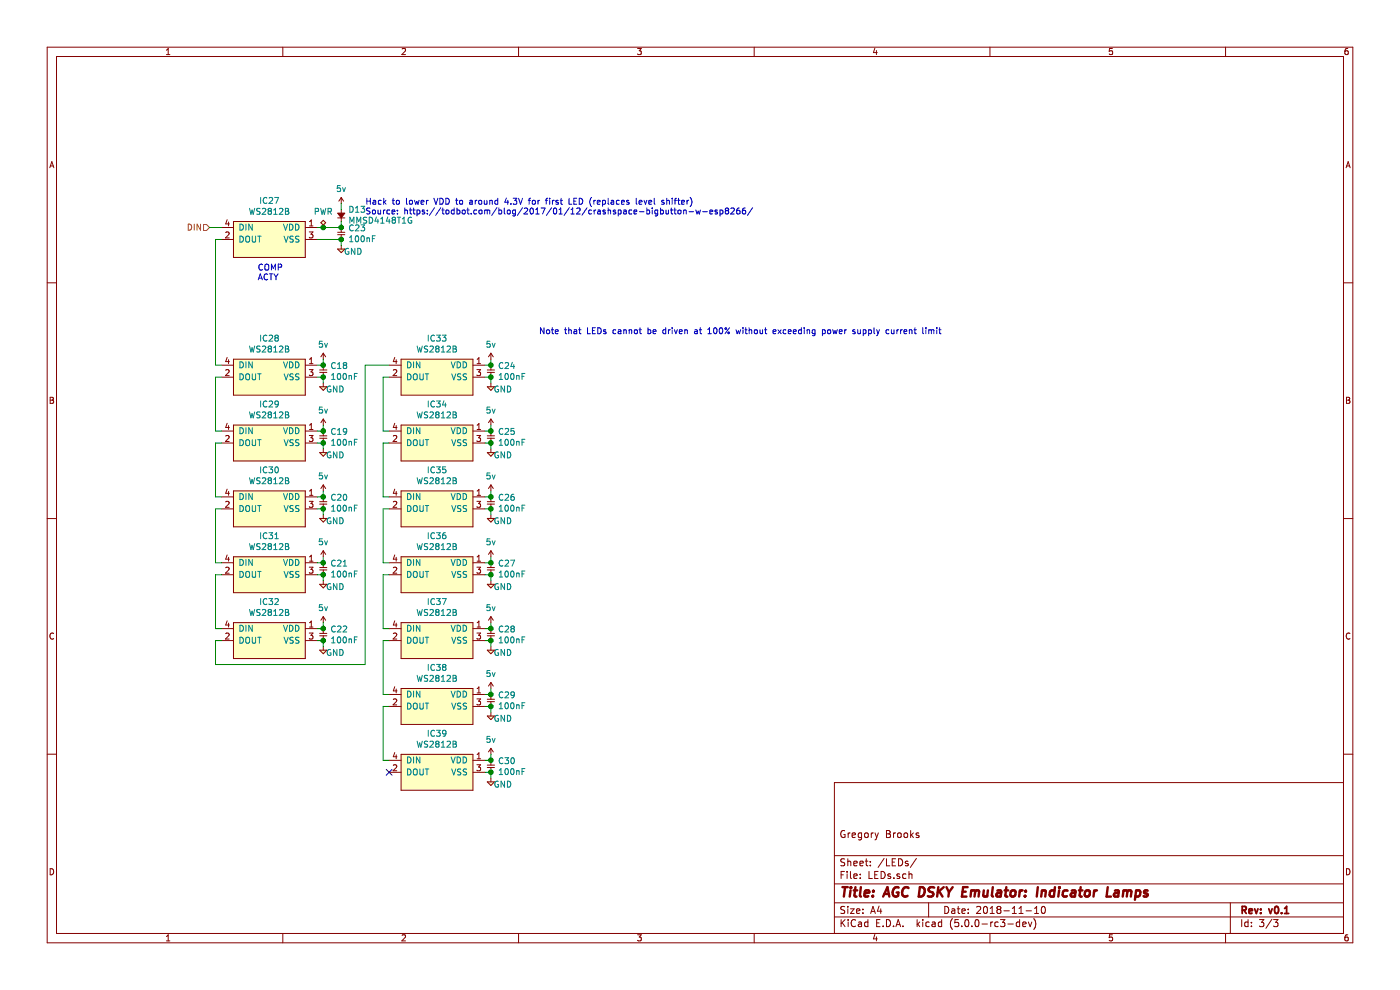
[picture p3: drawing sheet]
EESchema Schematic File Version 4
LIBS:agc-dsky-cache
EELAYER 26 0
EELAYER END
$Descr A4 11693 8268
encoding utf-8
Sheet 3 3
Title "AGC DSKY Emulator: Indicator Lamps"
Date "2018-11-10"
Rev "v0.1"
Comp ""
Comment1 "Gregory Brooks"
Comment2 ""
Comment3 ""
Comment4 ""
$EndDescr
$Comp
L ws2812b:WS2812B IC?
U 1 1
P 2250 2000
AR Path="/5CAF38ED" Ref="IC?"  Part="1" 
AR Path="/5CAD9882/5CAF38ED" Ref="IC27"  Part="1" 
F 0 "IC27" H 2250 2325 50  0000 C CNN
F 1 "WS2812B" H 2250 2234 50  0000 C CNN
F 2 "agc-dsky:WS2812B" H 1950 1700 50  0001 L CNN
F 3 "https://www.kitronik.co.uk/pdf/WS2812B-LED-datasheet.pdf" H 1950 1600 50  0001 L CNN
F 4 "https://www.aliexpress.com/item/10-1000pcs-WS2812B-4pins-5050-SMD-Black-White-version-WS2812-Individually-Addressable-Digital-RGB-LED-Chip/32810203444.html?spm=2114.search0604.3.54.65db7218Hnfvt0&ws_ab_test=searchweb0_0,searchweb201602_2_10065_10068_10130_10547_319_317_10548_10696_10192_5728811_10190_453_10084_454_10083_10618_10307_10820_10301_10821_10303_537_536_5733215_5733315_328_10059_10884_5731015_5733115_10887_100031_5733415_321_322_10103_5733515_5733615,searchweb201603_55,ppcSwitch_0&algo_expid=fa88f8e5-9015-4ff5-99be-874e1b964a2c-8&algo_pvid=fa88f8e5-9015-4ff5-99be-874e1b964a2c" H 1950 1500 50  0001 L CNN "Aliexpress"
	1    2250 2000
	1    0    0    -1  
$EndComp
$Comp
L agg-kicad:5v #PWR?
U 1 1
P 2700 3000
AR Path="/5CAF38F4" Ref="#PWR?"  Part="1" 
AR Path="/5CAD9882/5CAF38F4" Ref="#PWR056"  Part="1" 
F 0 "#PWR056" H 2700 3110 50  0001 L CNN
F 1 "5v" H 2700 3124 50  0000 C CNN
F 2 "" H 2700 3000 50  0001 C CNN
F 3 "" H 2700 3000 50  0001 C CNN
	1    2700 3000
	1    0    0    -1  
$EndComp
$Comp
L ws2812b:WS2812B IC?
U 1 1
P 2250 3150
AR Path="/5CAF38FB" Ref="IC?"  Part="1" 
AR Path="/5CAD9882/5CAF38FB" Ref="IC28"  Part="1" 
F 0 "IC28" H 2250 3475 50  0000 C CNN
F 1 "WS2812B" H 2250 3384 50  0000 C CNN
F 2 "agc-dsky:WS2812B" H 1950 2850 50  0001 L CNN
F 3 "https://www.kitronik.co.uk/pdf/WS2812B-LED-datasheet.pdf" H 1950 2750 50  0001 L CNN
F 4 "https://www.aliexpress.com/item/10-1000pcs-WS2812B-4pins-5050-SMD-Black-White-version-WS2812-Individually-Addressable-Digital-RGB-LED-Chip/32810203444.html?spm=2114.search0604.3.54.65db7218Hnfvt0&ws_ab_test=searchweb0_0,searchweb201602_2_10065_10068_10130_10547_319_317_10548_10696_10192_5728811_10190_453_10084_454_10083_10618_10307_10820_10301_10821_10303_537_536_5733215_5733315_328_10059_10884_5731015_5733115_10887_100031_5733415_321_322_10103_5733515_5733615,searchweb201603_55,ppcSwitch_0&algo_expid=fa88f8e5-9015-4ff5-99be-874e1b964a2c-8&algo_pvid=fa88f8e5-9015-4ff5-99be-874e1b964a2c" H 1950 2650 50  0001 L CNN "Aliexpress"
	1    2250 3150
	1    0    0    -1  
$EndComp
$Comp
L agg-kicad:D D?
U 1 1
P 2850 1850
AR Path="/5CAF3903" Ref="D?"  Part="1" 
AR Path="/5CAD9882/5CAF3903" Ref="D13"  Part="1" 
F 0 "D13" V 2946 1792 50  0000 R CNN
F 1 "MMSD4148T1G" V 2855 1792 50  0000 R CNN
F 2 "agg:SOD-123" H 2850 1850 50  0001 C CNN
F 3 "http://www.farnell.com/datasheets/2140498.pdf" H 2850 1850 50  0001 C CNN
F 4 "9556079" H 2850 1850 50  0001 C CNN "Farnell"
	1    2850 1850
	0    -1   -1   0   
$EndComp
$Comp
L agg-kicad:5v #PWR?
U 1 1
P 2850 1700
AR Path="/5CAF390A" Ref="#PWR?"  Part="1" 
AR Path="/5CAD9882/5CAF390A" Ref="#PWR066"  Part="1" 
F 0 "#PWR066" H 2850 1810 50  0001 L CNN
F 1 "5v" H 2850 1824 50  0000 C CNN
F 2 "" H 2850 1700 50  0001 C CNN
F 3 "" H 2850 1700 50  0001 C CNN
	1    2850 1700
	1    0    0    -1  
$EndComp
Wire Wire Line
	2850 1900 2850 1850
Wire Wire Line
	2850 1700 2850 1750
$Comp
L agg-kicad:GND #PWR?
U 1 1
P 2850 2050
AR Path="/5CAF3913" Ref="#PWR?"  Part="1" 
AR Path="/5CAD9882/5CAF3913" Ref="#PWR067"  Part="1" 
F 0 "#PWR067" H 2720 2090 50  0001 L CNN
F 1 "GND" H 2950 2000 50  0000 C CNN
F 2 "" H 2850 2050 50  0001 C CNN
F 3 "" H 2850 2050 50  0001 C CNN
	1    2850 2050
	1    0    0    -1  
$EndComp
Wire Wire Line
	2850 2000 2850 2050
$Comp
L agg-kicad:GND #PWR?
U 1 1
P 2700 3200
AR Path="/5CAF391B" Ref="#PWR?"  Part="1" 
AR Path="/5CAD9882/5CAF391B" Ref="#PWR057"  Part="1" 
F 0 "#PWR057" H 2570 3240 50  0001 L CNN
F 1 "GND" H 2800 3150 50  0000 C CNN
F 2 "" H 2700 3200 50  0001 C CNN
F 3 "" H 2700 3200 50  0001 C CNN
	1    2700 3200
	1    0    0    -1  
$EndComp
Wire Wire Line
	2700 3150 2700 3200
Wire Wire Line
	2650 3150 2700 3150
Wire Wire Line
	2650 3050 2700 3050
Wire Wire Line
	2700 3050 2700 3000
Wire Wire Line
	1850 2000 1800 2000
Wire Wire Line
	1800 3050 1850 3050
Text Notes 3050 1800 0    50   ~ 0
Hack to lower VDD to around 4.3V for first LED (replaces level shifter)\nSource: https://todbot.com/blog/2017/01/12/crashspace-bigbutton-w-esp8266/
Text HLabel 1750 1900 0    50   Input ~ 0
DIN
Wire Wire Line
	1750 1900 1850 1900
$Comp
L agg-kicad:C C?
U 1 1
P 2850 1900
AR Path="/5CB0E050" Ref="C?"  Part="1" 
AR Path="/5CAD9882/5CB0E050" Ref="C23"  Part="1" 
F 0 "C23" V 2854 1958 50  0000 L CNN
F 1 "100nF" V 2945 1958 50  0000 L CNN
F 2 "agg:0402" H 2850 1900 50  0001 C CNN
F 3 "http://www.farnell.com/datasheets/2373808.pdf" H 2850 1900 50  0001 C CNN
F 4 "2810260" H 2850 1900 50  0001 C CNN "Farnell"
	1    2850 1900
	0    1    1    0   
$EndComp
$Comp
L agg-kicad:C C?
U 1 1
P 2700 3050
AR Path="/5CB0E14A" Ref="C?"  Part="1" 
AR Path="/5CAD9882/5CB0E14A" Ref="C18"  Part="1" 
F 0 "C18" V 2704 3108 50  0000 L CNN
F 1 "100nF" V 2795 3108 50  0000 L CNN
F 2 "agg:0402" H 2700 3050 50  0001 C CNN
F 3 "http://www.farnell.com/datasheets/2373808.pdf" H 2700 3050 50  0001 C CNN
F 4 "2810260" H 2700 3050 50  0001 C CNN "Farnell"
	1    2700 3050
	0    1    1    0   
$EndComp
$Comp
L agg-kicad:5v #PWR?
U 1 1
P 2700 3550
AR Path="/5CB0E2E8" Ref="#PWR?"  Part="1" 
AR Path="/5CAD9882/5CB0E2E8" Ref="#PWR058"  Part="1" 
F 0 "#PWR058" H 2700 3660 50  0001 L CNN
F 1 "5v" H 2700 3674 50  0000 C CNN
F 2 "" H 2700 3550 50  0001 C CNN
F 3 "" H 2700 3550 50  0001 C CNN
	1    2700 3550
	1    0    0    -1  
$EndComp
$Comp
L ws2812b:WS2812B IC?
U 1 1
P 2250 3700
AR Path="/5CB0E2EF" Ref="IC?"  Part="1" 
AR Path="/5CAD9882/5CB0E2EF" Ref="IC29"  Part="1" 
F 0 "IC29" H 2250 4025 50  0000 C CNN
F 1 "WS2812B" H 2250 3934 50  0000 C CNN
F 2 "agc-dsky:WS2812B" H 1950 3400 50  0001 L CNN
F 3 "https://www.kitronik.co.uk/pdf/WS2812B-LED-datasheet.pdf" H 1950 3300 50  0001 L CNN
F 4 "https://www.aliexpress.com/item/10-1000pcs-WS2812B-4pins-5050-SMD-Black-White-version-WS2812-Individually-Addressable-Digital-RGB-LED-Chip/32810203444.html?spm=2114.search0604.3.54.65db7218Hnfvt0&ws_ab_test=searchweb0_0,searchweb201602_2_10065_10068_10130_10547_319_317_10548_10696_10192_5728811_10190_453_10084_454_10083_10618_10307_10820_10301_10821_10303_537_536_5733215_5733315_328_10059_10884_5731015_5733115_10887_100031_5733415_321_322_10103_5733515_5733615,searchweb201603_55,ppcSwitch_0&algo_expid=fa88f8e5-9015-4ff5-99be-874e1b964a2c-8&algo_pvid=fa88f8e5-9015-4ff5-99be-874e1b964a2c" H 1950 3200 50  0001 L CNN "Aliexpress"
	1    2250 3700
	1    0    0    -1  
$EndComp
$Comp
L agg-kicad:GND #PWR?
U 1 1
P 2700 3750
AR Path="/5CB0E2F6" Ref="#PWR?"  Part="1" 
AR Path="/5CAD9882/5CB0E2F6" Ref="#PWR059"  Part="1" 
F 0 "#PWR059" H 2570 3790 50  0001 L CNN
F 1 "GND" H 2800 3700 50  0000 C CNN
F 2 "" H 2700 3750 50  0001 C CNN
F 3 "" H 2700 3750 50  0001 C CNN
	1    2700 3750
	1    0    0    -1  
$EndComp
Wire Wire Line
	2700 3700 2700 3750
Wire Wire Line
	2650 3700 2700 3700
Wire Wire Line
	2650 3600 2700 3600
Wire Wire Line
	2700 3600 2700 3550
$Comp
L agg-kicad:C C?
U 1 1
P 2700 3600
AR Path="/5CB0E301" Ref="C?"  Part="1" 
AR Path="/5CAD9882/5CB0E301" Ref="C19"  Part="1" 
F 0 "C19" V 2704 3658 50  0000 L CNN
F 1 "100nF" V 2795 3658 50  0000 L CNN
F 2 "agg:0402" H 2700 3600 50  0001 C CNN
F 3 "http://www.farnell.com/datasheets/2373808.pdf" H 2700 3600 50  0001 C CNN
F 4 "2810260" H 2700 3600 50  0001 C CNN "Farnell"
	1    2700 3600
	0    1    1    0   
$EndComp
Connection ~ 2700 3050
Connection ~ 2700 3150
Connection ~ 2700 3600
Connection ~ 2700 3700
Wire Wire Line
	1850 3150 1800 3150
Wire Wire Line
	1800 3600 1850 3600
$Comp
L agg-kicad:5v #PWR?
U 1 1
P 2700 4100
AR Path="/5CB0EAAE" Ref="#PWR?"  Part="1" 
AR Path="/5CAD9882/5CB0EAAE" Ref="#PWR060"  Part="1" 
F 0 "#PWR060" H 2700 4210 50  0001 L CNN
F 1 "5v" H 2700 4224 50  0000 C CNN
F 2 "" H 2700 4100 50  0001 C CNN
F 3 "" H 2700 4100 50  0001 C CNN
	1    2700 4100
	1    0    0    -1  
$EndComp
$Comp
L ws2812b:WS2812B IC?
U 1 1
P 2250 4250
AR Path="/5CB0EAB5" Ref="IC?"  Part="1" 
AR Path="/5CAD9882/5CB0EAB5" Ref="IC30"  Part="1" 
F 0 "IC30" H 2250 4575 50  0000 C CNN
F 1 "WS2812B" H 2250 4484 50  0000 C CNN
F 2 "agc-dsky:WS2812B" H 1950 3950 50  0001 L CNN
F 3 "https://www.kitronik.co.uk/pdf/WS2812B-LED-datasheet.pdf" H 1950 3850 50  0001 L CNN
F 4 "https://www.aliexpress.com/item/10-1000pcs-WS2812B-4pins-5050-SMD-Black-White-version-WS2812-Individually-Addressable-Digital-RGB-LED-Chip/32810203444.html?spm=2114.search0604.3.54.65db7218Hnfvt0&ws_ab_test=searchweb0_0,searchweb201602_2_10065_10068_10130_10547_319_317_10548_10696_10192_5728811_10190_453_10084_454_10083_10618_10307_10820_10301_10821_10303_537_536_5733215_5733315_328_10059_10884_5731015_5733115_10887_100031_5733415_321_322_10103_5733515_5733615,searchweb201603_55,ppcSwitch_0&algo_expid=fa88f8e5-9015-4ff5-99be-874e1b964a2c-8&algo_pvid=fa88f8e5-9015-4ff5-99be-874e1b964a2c" H 1950 3750 50  0001 L CNN "Aliexpress"
	1    2250 4250
	1    0    0    -1  
$EndComp
$Comp
L agg-kicad:GND #PWR?
U 1 1
P 2700 4300
AR Path="/5CB0EABC" Ref="#PWR?"  Part="1" 
AR Path="/5CAD9882/5CB0EABC" Ref="#PWR061"  Part="1" 
F 0 "#PWR061" H 2570 4340 50  0001 L CNN
F 1 "GND" H 2800 4250 50  0000 C CNN
F 2 "" H 2700 4300 50  0001 C CNN
F 3 "" H 2700 4300 50  0001 C CNN
	1    2700 4300
	1    0    0    -1  
$EndComp
Wire Wire Line
	2700 4250 2700 4300
Wire Wire Line
	2650 4250 2700 4250
Wire Wire Line
	2650 4150 2700 4150
Wire Wire Line
	2700 4150 2700 4100
$Comp
L agg-kicad:C C?
U 1 1
P 2700 4150
AR Path="/5CB0EAC7" Ref="C?"  Part="1" 
AR Path="/5CAD9882/5CB0EAC7" Ref="C20"  Part="1" 
F 0 "C20" V 2704 4208 50  0000 L CNN
F 1 "100nF" V 2795 4208 50  0000 L CNN
F 2 "agg:0402" H 2700 4150 50  0001 C CNN
F 3 "http://www.farnell.com/datasheets/2373808.pdf" H 2700 4150 50  0001 C CNN
F 4 "2810260" H 2700 4150 50  0001 C CNN "Farnell"
	1    2700 4150
	0    1    1    0   
$EndComp
Connection ~ 2700 4150
Connection ~ 2700 4250
Wire Wire Line
	1800 4150 1850 4150
$Comp
L agg-kicad:5v #PWR?
U 1 1
P 2700 4650
AR Path="/5CB0EE11" Ref="#PWR?"  Part="1" 
AR Path="/5CAD9882/5CB0EE11" Ref="#PWR062"  Part="1" 
F 0 "#PWR062" H 2700 4760 50  0001 L CNN
F 1 "5v" H 2700 4774 50  0000 C CNN
F 2 "" H 2700 4650 50  0001 C CNN
F 3 "" H 2700 4650 50  0001 C CNN
	1    2700 4650
	1    0    0    -1  
$EndComp
$Comp
L ws2812b:WS2812B IC?
U 1 1
P 2250 4800
AR Path="/5CB0EE18" Ref="IC?"  Part="1" 
AR Path="/5CAD9882/5CB0EE18" Ref="IC31"  Part="1" 
F 0 "IC31" H 2250 5125 50  0000 C CNN
F 1 "WS2812B" H 2250 5034 50  0000 C CNN
F 2 "agc-dsky:WS2812B" H 1950 4500 50  0001 L CNN
F 3 "https://www.kitronik.co.uk/pdf/WS2812B-LED-datasheet.pdf" H 1950 4400 50  0001 L CNN
F 4 "https://www.aliexpress.com/item/10-1000pcs-WS2812B-4pins-5050-SMD-Black-White-version-WS2812-Individually-Addressable-Digital-RGB-LED-Chip/32810203444.html?spm=2114.search0604.3.54.65db7218Hnfvt0&ws_ab_test=searchweb0_0,searchweb201602_2_10065_10068_10130_10547_319_317_10548_10696_10192_5728811_10190_453_10084_454_10083_10618_10307_10820_10301_10821_10303_537_536_5733215_5733315_328_10059_10884_5731015_5733115_10887_100031_5733415_321_322_10103_5733515_5733615,searchweb201603_55,ppcSwitch_0&algo_expid=fa88f8e5-9015-4ff5-99be-874e1b964a2c-8&algo_pvid=fa88f8e5-9015-4ff5-99be-874e1b964a2c" H 1950 4300 50  0001 L CNN "Aliexpress"
	1    2250 4800
	1    0    0    -1  
$EndComp
$Comp
L agg-kicad:GND #PWR?
U 1 1
P 2700 4850
AR Path="/5CB0EE1F" Ref="#PWR?"  Part="1" 
AR Path="/5CAD9882/5CB0EE1F" Ref="#PWR063"  Part="1" 
F 0 "#PWR063" H 2570 4890 50  0001 L CNN
F 1 "GND" H 2800 4800 50  0000 C CNN
F 2 "" H 2700 4850 50  0001 C CNN
F 3 "" H 2700 4850 50  0001 C CNN
	1    2700 4850
	1    0    0    -1  
$EndComp
Wire Wire Line
	2700 4800 2700 4850
Wire Wire Line
	2650 4800 2700 4800
Wire Wire Line
	2650 4700 2700 4700
Wire Wire Line
	2700 4700 2700 4650
$Comp
L agg-kicad:C C?
U 1 1
P 2700 4700
AR Path="/5CB0EE2A" Ref="C?"  Part="1" 
AR Path="/5CAD9882/5CB0EE2A" Ref="C21"  Part="1" 
F 0 "C21" V 2704 4758 50  0000 L CNN
F 1 "100nF" V 2795 4758 50  0000 L CNN
F 2 "agg:0402" H 2700 4700 50  0001 C CNN
F 3 "http://www.farnell.com/datasheets/2373808.pdf" H 2700 4700 50  0001 C CNN
F 4 "2810260" H 2700 4700 50  0001 C CNN "Farnell"
	1    2700 4700
	0    1    1    0   
$EndComp
Connection ~ 2700 4700
Connection ~ 2700 4800
Wire Wire Line
	1800 4700 1850 4700
$Comp
L agg-kicad:5v #PWR?
U 1 1
P 2700 5200
AR Path="/5CB0EE35" Ref="#PWR?"  Part="1" 
AR Path="/5CAD9882/5CB0EE35" Ref="#PWR064"  Part="1" 
F 0 "#PWR064" H 2700 5310 50  0001 L CNN
F 1 "5v" H 2700 5324 50  0000 C CNN
F 2 "" H 2700 5200 50  0001 C CNN
F 3 "" H 2700 5200 50  0001 C CNN
	1    2700 5200
	1    0    0    -1  
$EndComp
$Comp
L ws2812b:WS2812B IC?
U 1 1
P 2250 5350
AR Path="/5CB0EE3C" Ref="IC?"  Part="1" 
AR Path="/5CAD9882/5CB0EE3C" Ref="IC32"  Part="1" 
F 0 "IC32" H 2250 5675 50  0000 C CNN
F 1 "WS2812B" H 2250 5584 50  0000 C CNN
F 2 "agc-dsky:WS2812B" H 1950 5050 50  0001 L CNN
F 3 "https://www.kitronik.co.uk/pdf/WS2812B-LED-datasheet.pdf" H 1950 4950 50  0001 L CNN
F 4 "https://www.aliexpress.com/item/10-1000pcs-WS2812B-4pins-5050-SMD-Black-White-version-WS2812-Individually-Addressable-Digital-RGB-LED-Chip/32810203444.html?spm=2114.search0604.3.54.65db7218Hnfvt0&ws_ab_test=searchweb0_0,searchweb201602_2_10065_10068_10130_10547_319_317_10548_10696_10192_5728811_10190_453_10084_454_10083_10618_10307_10820_10301_10821_10303_537_536_5733215_5733315_328_10059_10884_5731015_5733115_10887_100031_5733415_321_322_10103_5733515_5733615,searchweb201603_55,ppcSwitch_0&algo_expid=fa88f8e5-9015-4ff5-99be-874e1b964a2c-8&algo_pvid=fa88f8e5-9015-4ff5-99be-874e1b964a2c" H 1950 4850 50  0001 L CNN "Aliexpress"
	1    2250 5350
	1    0    0    -1  
$EndComp
$Comp
L agg-kicad:GND #PWR?
U 1 1
P 2700 5400
AR Path="/5CB0EE43" Ref="#PWR?"  Part="1" 
AR Path="/5CAD9882/5CB0EE43" Ref="#PWR065"  Part="1" 
F 0 "#PWR065" H 2570 5440 50  0001 L CNN
F 1 "GND" H 2800 5350 50  0000 C CNN
F 2 "" H 2700 5400 50  0001 C CNN
F 3 "" H 2700 5400 50  0001 C CNN
	1    2700 5400
	1    0    0    -1  
$EndComp
Wire Wire Line
	2700 5350 2700 5400
Wire Wire Line
	2650 5350 2700 5350
Wire Wire Line
	2650 5250 2700 5250
Wire Wire Line
	2700 5250 2700 5200
$Comp
L agg-kicad:C C?
U 1 1
P 2700 5250
AR Path="/5CB0EE4E" Ref="C?"  Part="1" 
AR Path="/5CAD9882/5CB0EE4E" Ref="C22"  Part="1" 
F 0 "C22" V 2704 5308 50  0000 L CNN
F 1 "100nF" V 2795 5308 50  0000 L CNN
F 2 "agg:0402" H 2700 5250 50  0001 C CNN
F 3 "http://www.farnell.com/datasheets/2373808.pdf" H 2700 5250 50  0001 C CNN
F 4 "2810260" H 2700 5250 50  0001 C CNN "Farnell"
	1    2700 5250
	0    1    1    0   
$EndComp
Connection ~ 2700 5250
Connection ~ 2700 5350
Wire Wire Line
	1800 5250 1850 5250
$Comp
L ws2812b:WS2812B IC?
U 1 1
P 3650 3150
AR Path="/5CB0F53D" Ref="IC?"  Part="1" 
AR Path="/5CAD9882/5CB0F53D" Ref="IC33"  Part="1" 
F 0 "IC33" H 3650 3475 50  0000 C CNN
F 1 "WS2812B" H 3650 3384 50  0000 C CNN
F 2 "agc-dsky:WS2812B" H 3350 2850 50  0001 L CNN
F 3 "https://www.kitronik.co.uk/pdf/WS2812B-LED-datasheet.pdf" H 3350 2750 50  0001 L CNN
F 4 "https://www.aliexpress.com/item/10-1000pcs-WS2812B-4pins-5050-SMD-Black-White-version-WS2812-Individually-Addressable-Digital-RGB-LED-Chip/32810203444.html?spm=2114.search0604.3.54.65db7218Hnfvt0&ws_ab_test=searchweb0_0,searchweb201602_2_10065_10068_10130_10547_319_317_10548_10696_10192_5728811_10190_453_10084_454_10083_10618_10307_10820_10301_10821_10303_537_536_5733215_5733315_328_10059_10884_5731015_5733115_10887_100031_5733415_321_322_10103_5733515_5733615,searchweb201603_55,ppcSwitch_0&algo_expid=fa88f8e5-9015-4ff5-99be-874e1b964a2c-8&algo_pvid=fa88f8e5-9015-4ff5-99be-874e1b964a2c" H 3350 2650 50  0001 L CNN "Aliexpress"
	1    3650 3150
	1    0    0    -1  
$EndComp
$Comp
L agg-kicad:GND #PWR?
U 1 1
P 4100 3200
AR Path="/5CB0F544" Ref="#PWR?"  Part="1" 
AR Path="/5CAD9882/5CB0F544" Ref="#PWR069"  Part="1" 
F 0 "#PWR069" H 3970 3240 50  0001 L CNN
F 1 "GND" H 4200 3150 50  0000 C CNN
F 2 "" H 4100 3200 50  0001 C CNN
F 3 "" H 4100 3200 50  0001 C CNN
	1    4100 3200
	1    0    0    -1  
$EndComp
Wire Wire Line
	4100 3150 4100 3200
Wire Wire Line
	4050 3150 4100 3150
Wire Wire Line
	4050 3050 4100 3050
Wire Wire Line
	4100 3050 4100 3000
$Comp
L agg-kicad:C C?
U 1 1
P 4100 3050
AR Path="/5CB0F551" Ref="C?"  Part="1" 
AR Path="/5CAD9882/5CB0F551" Ref="C24"  Part="1" 
F 0 "C24" V 4104 3108 50  0000 L CNN
F 1 "100nF" V 4195 3108 50  0000 L CNN
F 2 "agg:0402" H 4100 3050 50  0001 C CNN
F 3 "http://www.farnell.com/datasheets/2373808.pdf" H 4100 3050 50  0001 C CNN
F 4 "2810260" H 4100 3050 50  0001 C CNN "Farnell"
	1    4100 3050
	0    1    1    0   
$EndComp
$Comp
L agg-kicad:5v #PWR?
U 1 1
P 4100 3550
AR Path="/5CB0F558" Ref="#PWR?"  Part="1" 
AR Path="/5CAD9882/5CB0F558" Ref="#PWR070"  Part="1" 
F 0 "#PWR070" H 4100 3660 50  0001 L CNN
F 1 "5v" H 4100 3674 50  0000 C CNN
F 2 "" H 4100 3550 50  0001 C CNN
F 3 "" H 4100 3550 50  0001 C CNN
	1    4100 3550
	1    0    0    -1  
$EndComp
$Comp
L ws2812b:WS2812B IC?
U 1 1
P 3650 3700
AR Path="/5CB0F55F" Ref="IC?"  Part="1" 
AR Path="/5CAD9882/5CB0F55F" Ref="IC34"  Part="1" 
F 0 "IC34" H 3650 4025 50  0000 C CNN
F 1 "WS2812B" H 3650 3934 50  0000 C CNN
F 2 "agc-dsky:WS2812B" H 3350 3400 50  0001 L CNN
F 3 "https://www.kitronik.co.uk/pdf/WS2812B-LED-datasheet.pdf" H 3350 3300 50  0001 L CNN
F 4 "https://www.aliexpress.com/item/10-1000pcs-WS2812B-4pins-5050-SMD-Black-White-version-WS2812-Individually-Addressable-Digital-RGB-LED-Chip/32810203444.html?spm=2114.search0604.3.54.65db7218Hnfvt0&ws_ab_test=searchweb0_0,searchweb201602_2_10065_10068_10130_10547_319_317_10548_10696_10192_5728811_10190_453_10084_454_10083_10618_10307_10820_10301_10821_10303_537_536_5733215_5733315_328_10059_10884_5731015_5733115_10887_100031_5733415_321_322_10103_5733515_5733615,searchweb201603_55,ppcSwitch_0&algo_expid=fa88f8e5-9015-4ff5-99be-874e1b964a2c-8&algo_pvid=fa88f8e5-9015-4ff5-99be-874e1b964a2c" H 3350 3200 50  0001 L CNN "Aliexpress"
	1    3650 3700
	1    0    0    -1  
$EndComp
$Comp
L agg-kicad:GND #PWR?
U 1 1
P 4100 3750
AR Path="/5CB0F566" Ref="#PWR?"  Part="1" 
AR Path="/5CAD9882/5CB0F566" Ref="#PWR071"  Part="1" 
F 0 "#PWR071" H 3970 3790 50  0001 L CNN
F 1 "GND" H 4200 3700 50  0000 C CNN
F 2 "" H 4100 3750 50  0001 C CNN
F 3 "" H 4100 3750 50  0001 C CNN
	1    4100 3750
	1    0    0    -1  
$EndComp
Wire Wire Line
	4100 3700 4100 3750
Wire Wire Line
	4050 3700 4100 3700
Wire Wire Line
	4050 3600 4100 3600
Wire Wire Line
	4100 3600 4100 3550
$Comp
L agg-kicad:C C?
U 1 1
P 4100 3600
AR Path="/5CB0F571" Ref="C?"  Part="1" 
AR Path="/5CAD9882/5CB0F571" Ref="C25"  Part="1" 
F 0 "C25" V 4104 3658 50  0000 L CNN
F 1 "100nF" V 4195 3658 50  0000 L CNN
F 2 "agg:0402" H 4100 3600 50  0001 C CNN
F 3 "http://www.farnell.com/datasheets/2373808.pdf" H 4100 3600 50  0001 C CNN
F 4 "2810260" H 4100 3600 50  0001 C CNN "Farnell"
	1    4100 3600
	0    1    1    0   
$EndComp
Connection ~ 4100 3050
Connection ~ 4100 3150
Connection ~ 4100 3600
Connection ~ 4100 3700
Wire Wire Line
	3250 3150 3200 3150
Wire Wire Line
	3200 3150 3200 3600
Wire Wire Line
	3200 3600 3250 3600
$Comp
L agg-kicad:5v #PWR?
U 1 1
P 4100 4100
AR Path="/5CB0F57F" Ref="#PWR?"  Part="1" 
AR Path="/5CAD9882/5CB0F57F" Ref="#PWR072"  Part="1" 
F 0 "#PWR072" H 4100 4210 50  0001 L CNN
F 1 "5v" H 4100 4224 50  0000 C CNN
F 2 "" H 4100 4100 50  0001 C CNN
F 3 "" H 4100 4100 50  0001 C CNN
	1    4100 4100
	1    0    0    -1  
$EndComp
$Comp
L ws2812b:WS2812B IC?
U 1 1
P 3650 4250
AR Path="/5CB0F586" Ref="IC?"  Part="1" 
AR Path="/5CAD9882/5CB0F586" Ref="IC35"  Part="1" 
F 0 "IC35" H 3650 4575 50  0000 C CNN
F 1 "WS2812B" H 3650 4484 50  0000 C CNN
F 2 "agc-dsky:WS2812B" H 3350 3950 50  0001 L CNN
F 3 "https://www.kitronik.co.uk/pdf/WS2812B-LED-datasheet.pdf" H 3350 3850 50  0001 L CNN
F 4 "https://www.aliexpress.com/item/10-1000pcs-WS2812B-4pins-5050-SMD-Black-White-version-WS2812-Individually-Addressable-Digital-RGB-LED-Chip/32810203444.html?spm=2114.search0604.3.54.65db7218Hnfvt0&ws_ab_test=searchweb0_0,searchweb201602_2_10065_10068_10130_10547_319_317_10548_10696_10192_5728811_10190_453_10084_454_10083_10618_10307_10820_10301_10821_10303_537_536_5733215_5733315_328_10059_10884_5731015_5733115_10887_100031_5733415_321_322_10103_5733515_5733615,searchweb201603_55,ppcSwitch_0&algo_expid=fa88f8e5-9015-4ff5-99be-874e1b964a2c-8&algo_pvid=fa88f8e5-9015-4ff5-99be-874e1b964a2c" H 3350 3750 50  0001 L CNN "Aliexpress"
	1    3650 4250
	1    0    0    -1  
$EndComp
$Comp
L agg-kicad:GND #PWR?
U 1 1
P 4100 4300
AR Path="/5CB0F58D" Ref="#PWR?"  Part="1" 
AR Path="/5CAD9882/5CB0F58D" Ref="#PWR073"  Part="1" 
F 0 "#PWR073" H 3970 4340 50  0001 L CNN
F 1 "GND" H 4200 4250 50  0000 C CNN
F 2 "" H 4100 4300 50  0001 C CNN
F 3 "" H 4100 4300 50  0001 C CNN
	1    4100 4300
	1    0    0    -1  
$EndComp
Wire Wire Line
	4100 4250 4100 4300
Wire Wire Line
	4050 4250 4100 4250
Wire Wire Line
	4050 4150 4100 4150
Wire Wire Line
	4100 4150 4100 4100
$Comp
L agg-kicad:C C?
U 1 1
P 4100 4150
AR Path="/5CB0F598" Ref="C?"  Part="1" 
AR Path="/5CAD9882/5CB0F598" Ref="C26"  Part="1" 
F 0 "C26" V 4104 4208 50  0000 L CNN
F 1 "100nF" V 4195 4208 50  0000 L CNN
F 2 "agg:0402" H 4100 4150 50  0001 C CNN
F 3 "http://www.farnell.com/datasheets/2373808.pdf" H 4100 4150 50  0001 C CNN
F 4 "2810260" H 4100 4150 50  0001 C CNN "Farnell"
	1    4100 4150
	0    1    1    0   
$EndComp
Connection ~ 4100 4150
Connection ~ 4100 4250
Wire Wire Line
	3200 3700 3200 4150
Wire Wire Line
	3200 4150 3250 4150
$Comp
L agg-kicad:5v #PWR?
U 1 1
P 4100 4650
AR Path="/5CB0F5A3" Ref="#PWR?"  Part="1" 
AR Path="/5CAD9882/5CB0F5A3" Ref="#PWR074"  Part="1" 
F 0 "#PWR074" H 4100 4760 50  0001 L CNN
F 1 "5v" H 4100 4774 50  0000 C CNN
F 2 "" H 4100 4650 50  0001 C CNN
F 3 "" H 4100 4650 50  0001 C CNN
	1    4100 4650
	1    0    0    -1  
$EndComp
$Comp
L ws2812b:WS2812B IC?
U 1 1
P 3650 4800
AR Path="/5CB0F5AA" Ref="IC?"  Part="1" 
AR Path="/5CAD9882/5CB0F5AA" Ref="IC36"  Part="1" 
F 0 "IC36" H 3650 5125 50  0000 C CNN
F 1 "WS2812B" H 3650 5034 50  0000 C CNN
F 2 "agc-dsky:WS2812B" H 3350 4500 50  0001 L CNN
F 3 "https://www.kitronik.co.uk/pdf/WS2812B-LED-datasheet.pdf" H 3350 4400 50  0001 L CNN
F 4 "https://www.aliexpress.com/item/10-1000pcs-WS2812B-4pins-5050-SMD-Black-White-version-WS2812-Individually-Addressable-Digital-RGB-LED-Chip/32810203444.html?spm=2114.search0604.3.54.65db7218Hnfvt0&ws_ab_test=searchweb0_0,searchweb201602_2_10065_10068_10130_10547_319_317_10548_10696_10192_5728811_10190_453_10084_454_10083_10618_10307_10820_10301_10821_10303_537_536_5733215_5733315_328_10059_10884_5731015_5733115_10887_100031_5733415_321_322_10103_5733515_5733615,searchweb201603_55,ppcSwitch_0&algo_expid=fa88f8e5-9015-4ff5-99be-874e1b964a2c-8&algo_pvid=fa88f8e5-9015-4ff5-99be-874e1b964a2c" H 3350 4300 50  0001 L CNN "Aliexpress"
	1    3650 4800
	1    0    0    -1  
$EndComp
$Comp
L agg-kicad:GND #PWR?
U 1 1
P 4100 4850
AR Path="/5CB0F5B1" Ref="#PWR?"  Part="1" 
AR Path="/5CAD9882/5CB0F5B1" Ref="#PWR075"  Part="1" 
F 0 "#PWR075" H 3970 4890 50  0001 L CNN
F 1 "GND" H 4200 4800 50  0000 C CNN
F 2 "" H 4100 4850 50  0001 C CNN
F 3 "" H 4100 4850 50  0001 C CNN
	1    4100 4850
	1    0    0    -1  
$EndComp
Wire Wire Line
	4100 4800 4100 4850
Wire Wire Line
	4050 4800 4100 4800
Wire Wire Line
	4050 4700 4100 4700
Wire Wire Line
	4100 4700 4100 4650
$Comp
L agg-kicad:C C?
U 1 1
P 4100 4700
AR Path="/5CB0F5BC" Ref="C?"  Part="1" 
AR Path="/5CAD9882/5CB0F5BC" Ref="C27"  Part="1" 
F 0 "C27" V 4104 4758 50  0000 L CNN
F 1 "100nF" V 4195 4758 50  0000 L CNN
F 2 "agg:0402" H 4100 4700 50  0001 C CNN
F 3 "http://www.farnell.com/datasheets/2373808.pdf" H 4100 4700 50  0001 C CNN
F 4 "2810260" H 4100 4700 50  0001 C CNN "Farnell"
	1    4100 4700
	0    1    1    0   
$EndComp
Connection ~ 4100 4700
Connection ~ 4100 4800
Wire Wire Line
	3200 4250 3200 4700
Wire Wire Line
	3200 4700 3250 4700
$Comp
L agg-kicad:5v #PWR?
U 1 1
P 4100 5200
AR Path="/5CB0F5C7" Ref="#PWR?"  Part="1" 
AR Path="/5CAD9882/5CB0F5C7" Ref="#PWR076"  Part="1" 
F 0 "#PWR076" H 4100 5310 50  0001 L CNN
F 1 "5v" H 4100 5324 50  0000 C CNN
F 2 "" H 4100 5200 50  0001 C CNN
F 3 "" H 4100 5200 50  0001 C CNN
	1    4100 5200
	1    0    0    -1  
$EndComp
$Comp
L ws2812b:WS2812B IC?
U 1 1
P 3650 5350
AR Path="/5CB0F5CE" Ref="IC?"  Part="1" 
AR Path="/5CAD9882/5CB0F5CE" Ref="IC37"  Part="1" 
F 0 "IC37" H 3650 5675 50  0000 C CNN
F 1 "WS2812B" H 3650 5584 50  0000 C CNN
F 2 "agc-dsky:WS2812B" H 3350 5050 50  0001 L CNN
F 3 "https://www.kitronik.co.uk/pdf/WS2812B-LED-datasheet.pdf" H 3350 4950 50  0001 L CNN
F 4 "https://www.aliexpress.com/item/10-1000pcs-WS2812B-4pins-5050-SMD-Black-White-version-WS2812-Individually-Addressable-Digital-RGB-LED-Chip/32810203444.html?spm=2114.search0604.3.54.65db7218Hnfvt0&ws_ab_test=searchweb0_0,searchweb201602_2_10065_10068_10130_10547_319_317_10548_10696_10192_5728811_10190_453_10084_454_10083_10618_10307_10820_10301_10821_10303_537_536_5733215_5733315_328_10059_10884_5731015_5733115_10887_100031_5733415_321_322_10103_5733515_5733615,searchweb201603_55,ppcSwitch_0&algo_expid=fa88f8e5-9015-4ff5-99be-874e1b964a2c-8&algo_pvid=fa88f8e5-9015-4ff5-99be-874e1b964a2c" H 3350 4850 50  0001 L CNN "Aliexpress"
	1    3650 5350
	1    0    0    -1  
$EndComp
$Comp
L agg-kicad:GND #PWR?
U 1 1
P 4100 5400
AR Path="/5CB0F5D5" Ref="#PWR?"  Part="1" 
AR Path="/5CAD9882/5CB0F5D5" Ref="#PWR077"  Part="1" 
F 0 "#PWR077" H 3970 5440 50  0001 L CNN
F 1 "GND" H 4200 5350 50  0000 C CNN
F 2 "" H 4100 5400 50  0001 C CNN
F 3 "" H 4100 5400 50  0001 C CNN
	1    4100 5400
	1    0    0    -1  
$EndComp
Wire Wire Line
	4100 5350 4100 5400
Wire Wire Line
	4050 5350 4100 5350
Wire Wire Line
	4050 5250 4100 5250
Wire Wire Line
	4100 5250 4100 5200
$Comp
L agg-kicad:C C?
U 1 1
P 4100 5250
AR Path="/5CB0F5E0" Ref="C?"  Part="1" 
AR Path="/5CAD9882/5CB0F5E0" Ref="C28"  Part="1" 
F 0 "C28" V 4104 5308 50  0000 L CNN
F 1 "100nF" V 4195 5308 50  0000 L CNN
F 2 "agg:0402" H 4100 5250 50  0001 C CNN
F 3 "http://www.farnell.com/datasheets/2373808.pdf" H 4100 5250 50  0001 C CNN
F 4 "2810260" H 4100 5250 50  0001 C CNN "Farnell"
	1    4100 5250
	0    1    1    0   
$EndComp
Connection ~ 4100 5250
Connection ~ 4100 5350
Wire Wire Line
	3200 4800 3200 5250
Wire Wire Line
	3200 5250 3250 5250
$Comp
L agg-kicad:5v #PWR?
U 1 1
P 4100 5750
AR Path="/5CB1067D" Ref="#PWR?"  Part="1" 
AR Path="/5CAD9882/5CB1067D" Ref="#PWR078"  Part="1" 
F 0 "#PWR078" H 4100 5860 50  0001 L CNN
F 1 "5v" H 4100 5874 50  0000 C CNN
F 2 "" H 4100 5750 50  0001 C CNN
F 3 "" H 4100 5750 50  0001 C CNN
	1    4100 5750
	1    0    0    -1  
$EndComp
$Comp
L ws2812b:WS2812B IC?
U 1 1
P 3650 5900
AR Path="/5CB10684" Ref="IC?"  Part="1" 
AR Path="/5CAD9882/5CB10684" Ref="IC38"  Part="1" 
F 0 "IC38" H 3650 6225 50  0000 C CNN
F 1 "WS2812B" H 3650 6134 50  0000 C CNN
F 2 "agc-dsky:WS2812B" H 3350 5600 50  0001 L CNN
F 3 "https://www.kitronik.co.uk/pdf/WS2812B-LED-datasheet.pdf" H 3350 5500 50  0001 L CNN
F 4 "https://www.aliexpress.com/item/10-1000pcs-WS2812B-4pins-5050-SMD-Black-White-version-WS2812-Individually-Addressable-Digital-RGB-LED-Chip/32810203444.html?spm=2114.search0604.3.54.65db7218Hnfvt0&ws_ab_test=searchweb0_0,searchweb201602_2_10065_10068_10130_10547_319_317_10548_10696_10192_5728811_10190_453_10084_454_10083_10618_10307_10820_10301_10821_10303_537_536_5733215_5733315_328_10059_10884_5731015_5733115_10887_100031_5733415_321_322_10103_5733515_5733615,searchweb201603_55,ppcSwitch_0&algo_expid=fa88f8e5-9015-4ff5-99be-874e1b964a2c-8&algo_pvid=fa88f8e5-9015-4ff5-99be-874e1b964a2c" H 3350 5400 50  0001 L CNN "Aliexpress"
	1    3650 5900
	1    0    0    -1  
$EndComp
$Comp
L agg-kicad:GND #PWR?
U 1 1
P 4100 5950
AR Path="/5CB1068B" Ref="#PWR?"  Part="1" 
AR Path="/5CAD9882/5CB1068B" Ref="#PWR079"  Part="1" 
F 0 "#PWR079" H 3970 5990 50  0001 L CNN
F 1 "GND" H 4200 5900 50  0000 C CNN
F 2 "" H 4100 5950 50  0001 C CNN
F 3 "" H 4100 5950 50  0001 C CNN
	1    4100 5950
	1    0    0    -1  
$EndComp
Wire Wire Line
	4100 5900 4100 5950
Wire Wire Line
	4050 5900 4100 5900
Wire Wire Line
	4050 5800 4100 5800
Wire Wire Line
	4100 5800 4100 5750
$Comp
L agg-kicad:C C?
U 1 1
P 4100 5800
AR Path="/5CB10696" Ref="C?"  Part="1" 
AR Path="/5CAD9882/5CB10696" Ref="C29"  Part="1" 
F 0 "C29" V 4104 5858 50  0000 L CNN
F 1 "100nF" V 4195 5858 50  0000 L CNN
F 2 "agg:0402" H 4100 5800 50  0001 C CNN
F 3 "http://www.farnell.com/datasheets/2373808.pdf" H 4100 5800 50  0001 C CNN
F 4 "2810260" H 4100 5800 50  0001 C CNN "Farnell"
	1    4100 5800
	0    1    1    0   
$EndComp
Connection ~ 4100 5800
Connection ~ 4100 5900
Wire Wire Line
	3200 5350 3200 5800
Wire Wire Line
	3200 5800 3250 5800
$Comp
L agg-kicad:5v #PWR?
U 1 1
P 4100 6300
AR Path="/5CB106A1" Ref="#PWR?"  Part="1" 
AR Path="/5CAD9882/5CB106A1" Ref="#PWR080"  Part="1" 
F 0 "#PWR080" H 4100 6410 50  0001 L CNN
F 1 "5v" H 4100 6424 50  0000 C CNN
F 2 "" H 4100 6300 50  0001 C CNN
F 3 "" H 4100 6300 50  0001 C CNN
	1    4100 6300
	1    0    0    -1  
$EndComp
$Comp
L ws2812b:WS2812B IC?
U 1 1
P 3650 6450
AR Path="/5CB106A8" Ref="IC?"  Part="1" 
AR Path="/5CAD9882/5CB106A8" Ref="IC39"  Part="1" 
F 0 "IC39" H 3650 6775 50  0000 C CNN
F 1 "WS2812B" H 3650 6684 50  0000 C CNN
F 2 "agc-dsky:WS2812B" H 3350 6150 50  0001 L CNN
F 3 "https://www.kitronik.co.uk/pdf/WS2812B-LED-datasheet.pdf" H 3350 6050 50  0001 L CNN
F 4 "https://www.aliexpress.com/item/10-1000pcs-WS2812B-4pins-5050-SMD-Black-White-version-WS2812-Individually-Addressable-Digital-RGB-LED-Chip/32810203444.html?spm=2114.search0604.3.54.65db7218Hnfvt0&ws_ab_test=searchweb0_0,searchweb201602_2_10065_10068_10130_10547_319_317_10548_10696_10192_5728811_10190_453_10084_454_10083_10618_10307_10820_10301_10821_10303_537_536_5733215_5733315_328_10059_10884_5731015_5733115_10887_100031_5733415_321_322_10103_5733515_5733615,searchweb201603_55,ppcSwitch_0&algo_expid=fa88f8e5-9015-4ff5-99be-874e1b964a2c-8&algo_pvid=fa88f8e5-9015-4ff5-99be-874e1b964a2c" H 3350 5950 50  0001 L CNN "Aliexpress"
	1    3650 6450
	1    0    0    -1  
$EndComp
$Comp
L agg-kicad:GND #PWR?
U 1 1
P 4100 6500
AR Path="/5CB106AF" Ref="#PWR?"  Part="1" 
AR Path="/5CAD9882/5CB106AF" Ref="#PWR081"  Part="1" 
F 0 "#PWR081" H 3970 6540 50  0001 L CNN
F 1 "GND" H 4200 6450 50  0000 C CNN
F 2 "" H 4100 6500 50  0001 C CNN
F 3 "" H 4100 6500 50  0001 C CNN
	1    4100 6500
	1    0    0    -1  
$EndComp
Wire Wire Line
	4100 6450 4100 6500
Wire Wire Line
	4050 6450 4100 6450
Wire Wire Line
	4050 6350 4100 6350
Wire Wire Line
	4100 6350 4100 6300
$Comp
L agg-kicad:C C?
U 1 1
P 4100 6350
AR Path="/5CB106BA" Ref="C?"  Part="1" 
AR Path="/5CAD9882/5CB106BA" Ref="C30"  Part="1" 
F 0 "C30" V 4104 6408 50  0000 L CNN
F 1 "100nF" V 4195 6408 50  0000 L CNN
F 2 "agg:0402" H 4100 6350 50  0001 C CNN
F 3 "http://www.farnell.com/datasheets/2373808.pdf" H 4100 6350 50  0001 C CNN
F 4 "2810260" H 4100 6350 50  0001 C CNN "Farnell"
	1    4100 6350
	0    1    1    0   
$EndComp
Connection ~ 4100 6350
Connection ~ 4100 6450
Wire Wire Line
	3200 5900 3200 6350
Wire Wire Line
	3200 6350 3250 6350
Connection ~ 2850 1900
Connection ~ 2850 2000
Wire Wire Line
	1850 5350 1800 5350
Wire Wire Line
	1800 5350 1800 5550
Wire Wire Line
	3200 3700 3250 3700
Wire Wire Line
	3200 4250 3250 4250
Wire Wire Line
	3200 4800 3250 4800
Wire Wire Line
	3200 5350 3250 5350
Wire Wire Line
	3200 5900 3250 5900
NoConn ~ 3250 6450
$Comp
L agg-kicad:5v #PWR?
U 1 1
P 4100 3000
AR Path="/5CB25685" Ref="#PWR?"  Part="1" 
AR Path="/5CAD9882/5CB25685" Ref="#PWR068"  Part="1" 
F 0 "#PWR068" H 4100 3110 50  0001 L CNN
F 1 "5v" H 4100 3124 50  0000 C CNN
F 2 "" H 4100 3000 50  0001 C CNN
F 3 "" H 4100 3000 50  0001 C CNN
	1    4100 3000
	1    0    0    -1  
$EndComp
Wire Wire Line
	1800 3700 1850 3700
Wire Wire Line
	1800 4250 1850 4250
Wire Wire Line
	1800 4800 1850 4800
$Comp
L agg-kicad:PWR #FLG03
U 1 1
P 2700 1900
F 0 "#FLG03" H 2700 2060 50  0001 C CNN
F 1 "PWR" H 2700 2034 50  0000 C CNN
F 2 "" H 2700 1900 50  0001 C CNN
F 3 "" H 2700 1900 50  0001 C CNN
	1    2700 1900
	1    0    0    -1  
$EndComp
Wire Wire Line
	2650 1900 2700 1900
Connection ~ 2700 1900
Wire Wire Line
	2700 1900 2850 1900
Wire Wire Line
	2650 2000 2850 2000
Wire Wire Line
	3050 3050 3250 3050
Text Notes 2150 2350 0    50   ~ 0
COMP\nACTY
Wire Wire Line
	1800 4800 1800 5250
Wire Wire Line
	1800 4250 1800 4700
Wire Wire Line
	1800 3700 1800 4150
Wire Wire Line
	1800 3150 1800 3600
Wire Wire Line
	1800 2000 1800 3050
Wire Wire Line
	1800 5550 3050 5550
Wire Wire Line
	3050 5550 3050 3050
Text Notes 4500 2800 0    50   ~ 0
Note that LEDs cannot be driven at 100% without exceeding power supply current limit
$EndSCHEMATC
